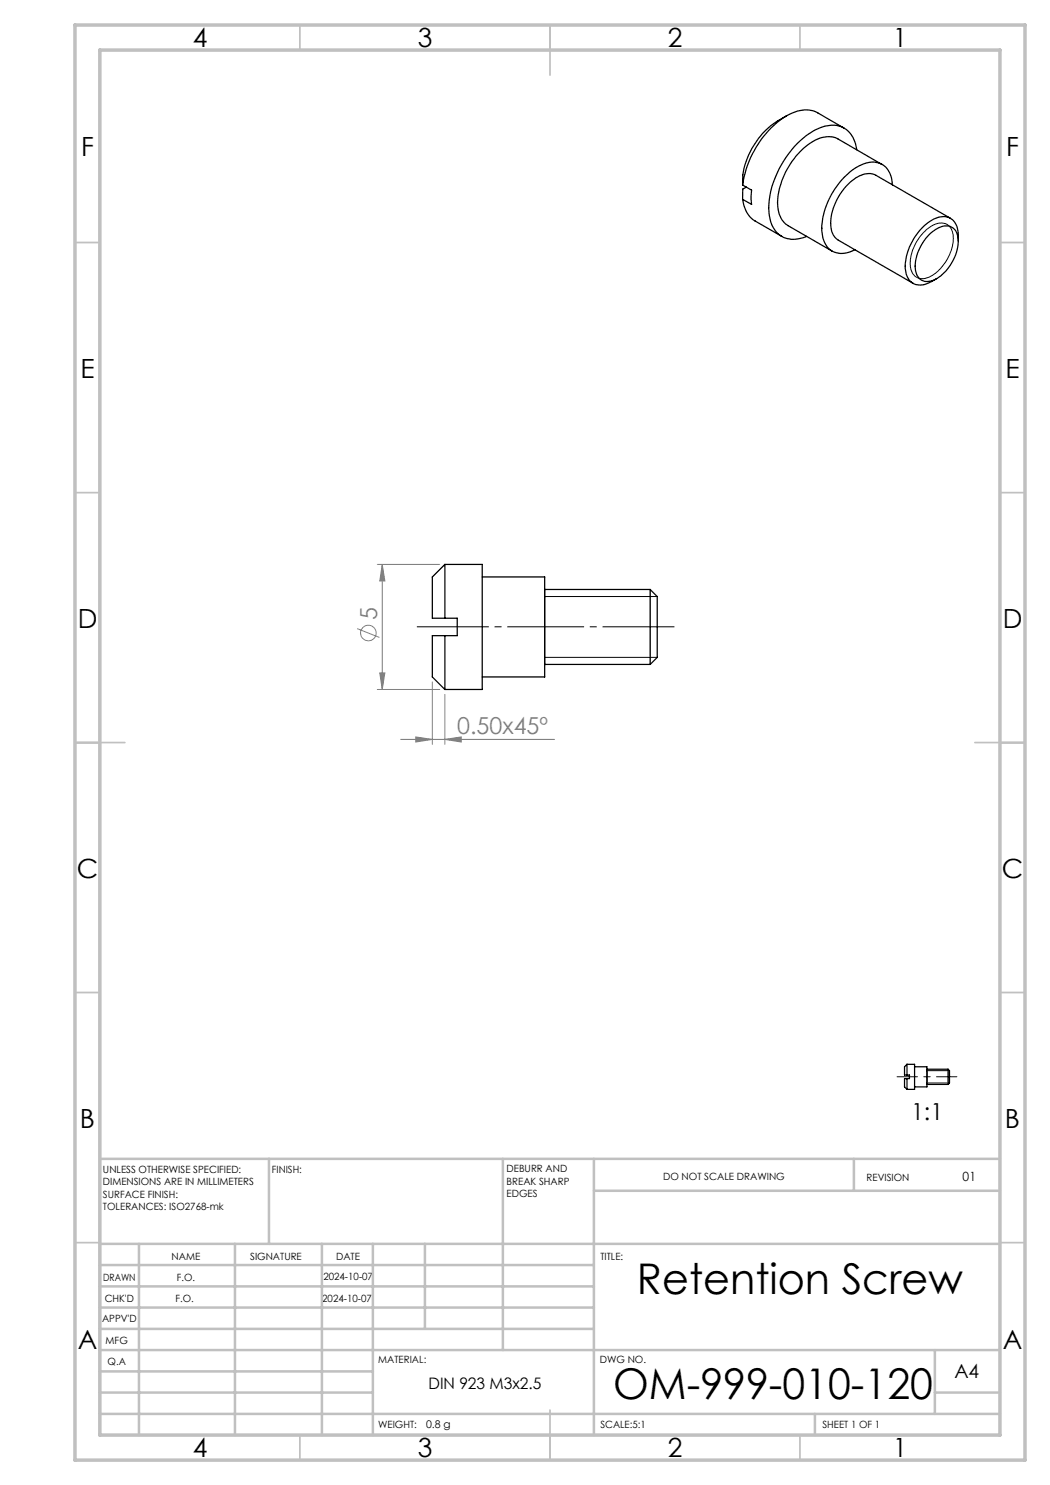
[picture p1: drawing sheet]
<svg xmlns="http://www.w3.org/2000/svg" width="210mm" height="297mm" viewBox="0 0 210 297" stroke-linecap="round" stroke-linejoin="round" font-family="sans-serif">
<g fill="none" stroke="#000" stroke-width=".25">
<path d="M148.5 37l1.8 1-.1 1.2 .1 1.7-1.8-1M148.5 39.9a5.6 5.6 0 0 0 2.5 4.3l5.4 3.1M149.3 37.4l-.7 .4-.1 2.1M157.3 23.2l-1.8 1a16.1 16.1 0 0 0-6.9 10.8l-.1 2M168.8 25.6l-5.3-3a6 6 0 0 0-5.9 .4 19.8 19.8 0 0 0-9.1 14M171.3 29.9a5 5 0 0 0-4.4-4.9 10.2 10.2 0 0 0-7.2 3.5 19.2 19.2 0 0 0-5.9 14.2 5.1 5.1 0 0 0 4.5 5.2l1.4-.1 1.6-.5M176.4 32.9l-8.8-5.1a5.5 5.5 0 0 0-5.9 1.1 15.3 15.3 0 0 0-6.1 12.6 4.7 4.7 0 0 0 2 3.6l8.8 5.1M178.5 37a5.4 5.4 0 0 0-1.6-3.8 4.7 4.7 0 0 0-5.5 .2 15.5 15.5 0 0 0-7 12.7 4.4 4.4 0 0 0 2.9 4.4 5 5 0 0 0 3.7-.6M185.8 47a4.6 4.6 0 0 1 4.3-1.7 3 3 0 0 1 1.5 3.3 9.2 9.2 0 0 1-5.1 7.5 2.45 2.45 0 0 1-3.4-2.5 9.4 9.4 0 0 1 2.7-6.6zM190.1 43.7l-14.9-8.6a4.3 4.3 0 0 0-4.8 1.1 11.5 11.5 0 0 0-4.2 9.3 3.3 3.3 0 0 0 1.5 2.5l14.9 8.7M191.7 48.3v-1.2a3.4 3.4 0 0 0-2.7-3.8 7.5 7.5 0 0 0-5.8 3.7 10.1 10.1 0 0 0-1.9 7.9 2.92 2.92 0 0 0 4.4 1.7l1.6-.9M89 112.9h7.4v25h-7.4"/>
<path d="M89 112.9l-2.5 2.5v8.2h4.9v3.5h-4.9v8.3l2.5 2.5M89 112.9v10.7M96.4 115.4h12.5v20h-12.5M130 117.9v15M130 117.9l1.4 1.4v12.2l-1.4 1.4M130 117.9h-21.1v15h21.1M89 127.1v10.8M181.4 212.9h1.5v5h-1.5M181.4 212.9l-.5 .5v1.6h1v.7h-1v1.7l.5 .5M181.4 212.9v2.1M181.4 215.7v2.2M182.9 213.4h2.5v4h-2.5"/>
<path d="M189.6 213.9v3M189.6 213.9l.3 .2v2.5l-.3 .3M189.6 213.9h-4.2v3h4.2"/>
</g>
<g fill="none" stroke="#808080" stroke-width=".2">
<path d="M75.5 112.9h12.4M76.4 112.9l.6 3.3h-1zM76.4 112.9v25M71.4 125.7l4.5 1.8M75.5 137.9h12.4M76 134.6h1l-.6 3.3zM86.5 136.4v12.5M89 138.9v10M80.1 147.9h30.8M83.1 147.4l3.4 .5-3.4 .5zM89 147.9l3.3-.5v1z"/>
<circle cx="73.7" cy="126.6" r="1.56"/>
</g>
<path d="M185.2 46a3.8 3.8 0 0 1 4.3-1.1 4.1 4.1 0 0 1 .9 4.6 8.7 8.7 0 0 1-5.4 6.2 2.42 2.42 0 0 1-2.9-2.6 9.5 9.5 0 0 1 3.1-7.1zM108.9 119.3h22.5M108.9 131.5h22.5M185.4 216.6h4.5M185.4 214.1h4.5" fill="none" stroke="#000" stroke-width=".2"/>
<path d="M83.4 125.4h51.4" fill="none" stroke="#000" stroke-width=".2" stroke-dasharray="15.2 1.3 1.3 1.3" stroke-dashoffset="1"/>
<path d="M179.4 215.3h12" fill="none" stroke="#000" stroke-width=".2" stroke-dasharray="15.2 1.3 1.3 1.3" stroke-dashoffset="11.2"/>
<g fill="none" stroke="#c0c0c0" stroke-width=".35">
<path d="M60 5v5M110 5v10M160 5v5M15 48.5h5M200 48.5h5M15 98.5h5M200 98.5h5M15 148.5h10M195 148.5h10M15 198.5h5M200 198.5h5M15 248.5h5"/>
<path d="M200 248.5h5M60 287v5M110 282v10M160 287v5"/>
</g>
<g fill="none" stroke="#c0c0c0" stroke-width=".5">
<path d="M53.8 231.8v17M100.6 231.8v38.2M118.8 231.8v55.2M118.8 238.2h81.2M170.8 231.8v6.4M200 231.8h-180v55.2M20 248.8h180M20 257.3h98.8M20 253h98.8M27.8 248.8v38.2M47 248.8v38.2M64.4 248.8v38.2"/>
<path d="M74.6 248.8v38.2M85 248.8v17M20 265.8h98.8M20 261.5h98.8M20 278.5h54.6M20 274.3h54.6M20 270h180M187 278.5h13M187 270v12.8M20 282.8h180M163 282.8v4.2"/>
</g>
<path d="M15 5h190v287h-190zM20 10h180v277h-180z" fill="none" stroke="#c0c0c0" stroke-width=".7"/>
<g fill="#808080">
<path d="M76.4 112.9l.6 3.3h-1zM76 134.6h1l-.6 3.3z"/>
<path d="M83.1 147.4l3.4 .5-3.4 .5zM89 147.9l3.3-.5v1z"/>
</g>
<g font-size="8.5">
<text x="127.4" y="258.8">Retention Screw</text>
<text x="122.6" y="279.7">OM-999-010-120</text>
</g>
<g font-size="5.3">
<text x="38.5" y="9.5">4</text>
<text x="83.5" y="9.5">3</text>
<text x="133.6" y="9.5">2</text>
<text x="178.6" y="9.5">1</text>
<text x="16.2" y="31.3">F</text>
<text x="201.2" y="31.3">F</text>
<text x="16.1" y="75.5">E</text>
<text x="201.1" y="75.5">E</text>
<text x="15.5" y="125.5">D</text>
<text x="200.5" y="125.5">D</text>
<text x="15.4" y="175.5">C</text>
<text x="200.4" y="175.5">C</text>
<text x="16" y="225.5">B</text>
<text x="201" y="225.5">B</text>
<text x="15.5" y="269.8">A</text>
<text x="200.5" y="269.8">A</text>
<text x="38.5" y="291.5">4</text>
<text x="83.5" y="291.5">3</text>
<text x="133.6" y="291.5">2</text>
<text x="178.6" y="291.5">1</text>
</g>
<g font-size="4.7" fill="#808080">
<text x="75.4" y="124" transform="rotate(-90 75.4 124)">5</text>
<text x="91.4" y="146.9">0.50x45º</text>
</g>
<text font-size="4.7" x="182.2" y="224">1:1</text>
<text font-size="3.9" x="190.9" y="275.5">A4</text>
<text font-size="3.2" x="85.7" y="277.9">DIN 923 M3x2.5</text>
<text font-size="2.5" x="192.5" y="236.1">01</text>
<text font-size="2.1" x="85.2" y="285.6">0.8 g</text>
<g font-size="2">
<text x="20.6" y="234.6">UNLESS OTHERWISE SPECIFIED:</text>
<text x="20.6" y="237.1">DIMENSIONS ARE IN MILLIMETERS</text>
<text x="20.6" y="239.6">SURFACE FINISH:</text>
<text x="54.4" y="234.6">FINISH:</text>
<text x="101.3" y="234.5">DEBURR AND</text>
<text x="101.3" y="237">BREAK SHARP</text>
<text x="101.3" y="239.5">EDGES</text>
<text x="132.6" y="236">DO NOT SCALE DRAWING</text>
<text x="173.3" y="236.2">REVISION</text>
<text x="20.6" y="242.1">TOLERANCES: ISO2768-mk</text>
<text x="34.3" y="252">NAME</text>
<text x="50" y="251.9">SIGNATURE</text>
<text x="67.2" y="251.9">DATE</text>
<text x="120.1" y="251.9">TITLE:</text>
<text x="20.6" y="256.1">DRAWN</text>
<text x="35.3" y="256.1">F.O.</text>
<text x="64.7" y="255.9">2024-10-07</text>
<text x="20.9" y="260.3">CHK'D</text>
<text x="35.1" y="260.3">F.O.</text>
<text x="64.5" y="260.3">2024-10-07</text>
<text x="20.4" y="264.4">APPV'D</text>
<text x="21.1" y="268.8">MFG</text>
<text x="21.5" y="273">Q.A</text>
<text x="75.6" y="272.5">MATERIAL:</text>
<text x="120" y="272.5">DWG NO.</text>
<text x="75.6" y="285.5">WEIGHT:</text>
<text x="120.1" y="285.6">SCALE:5:1</text>
<text x="164.5" y="285.6">SHEET 1 OF 1</text>
</g>
</svg>
